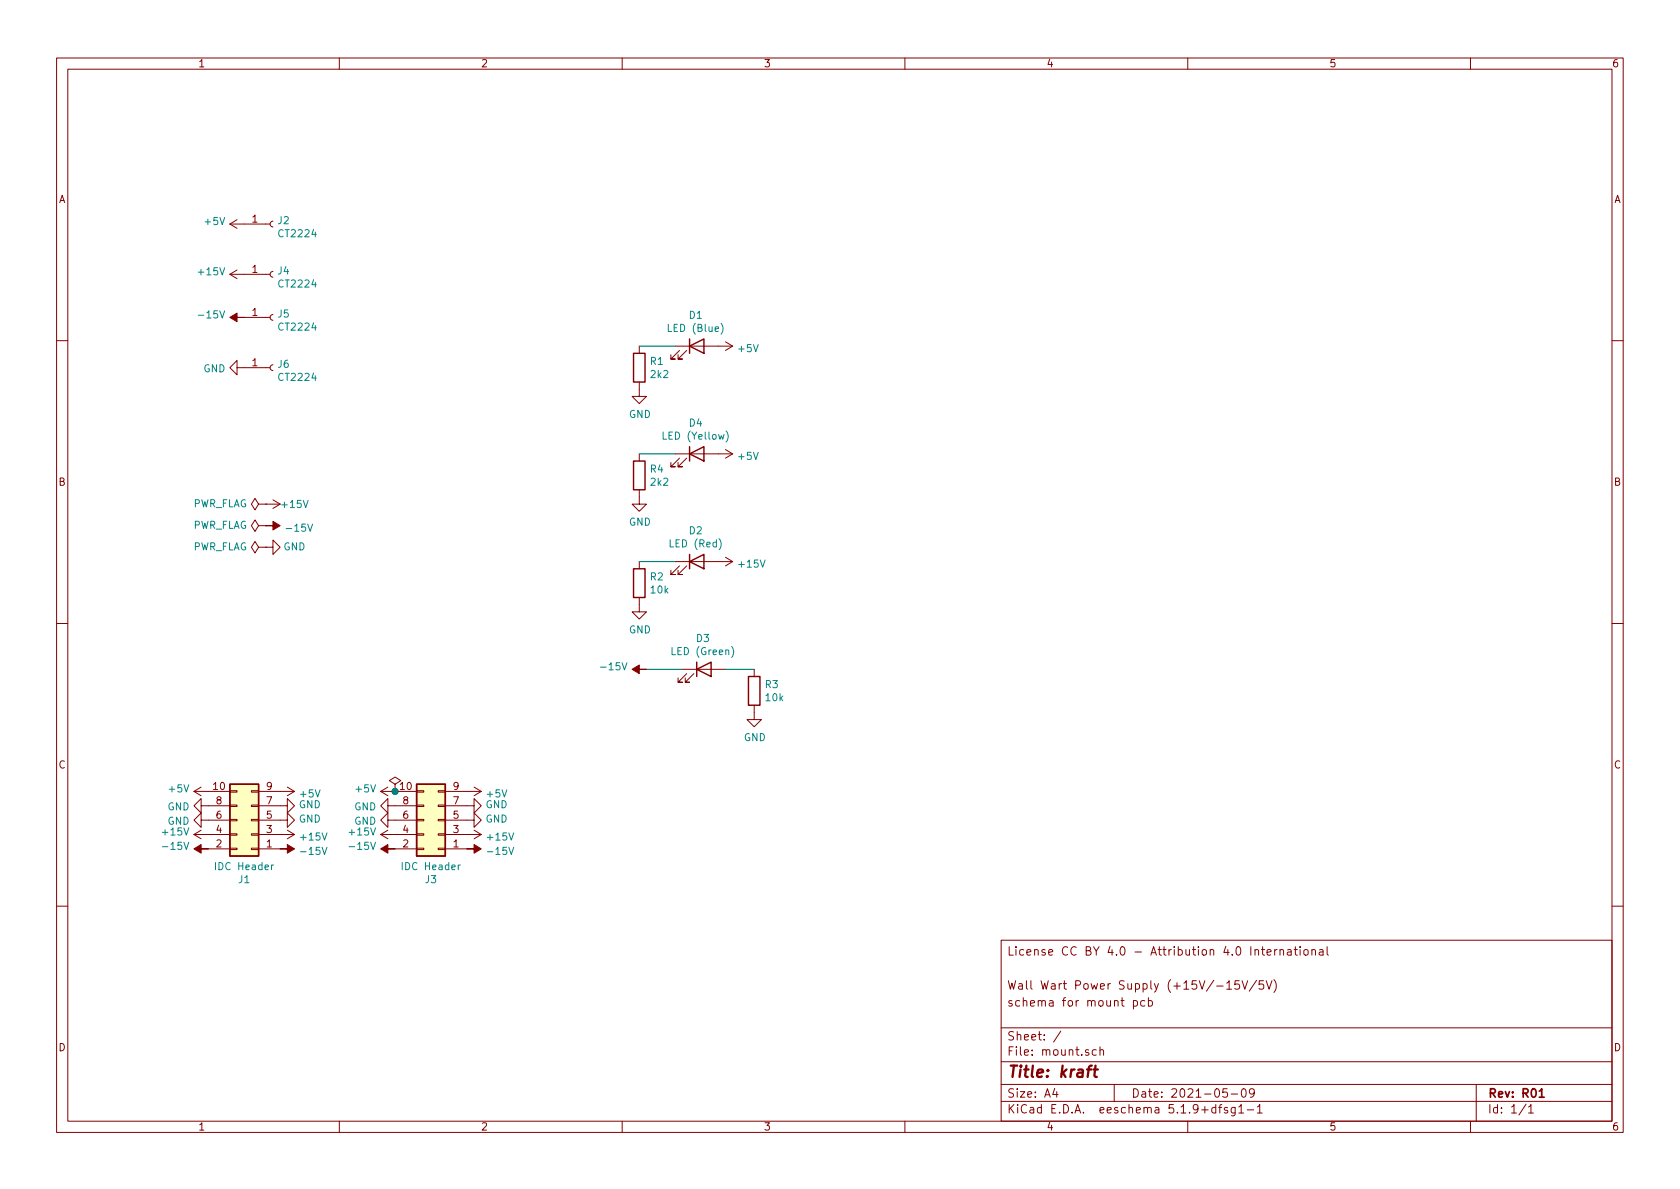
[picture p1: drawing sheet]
<svg xmlns="http://www.w3.org/2000/svg" width="297mm" height="210mm" viewBox="0 0 297 210" stroke-linecap="round" stroke-linejoin="round" font-family="sans-serif">
<g fill="none" stroke="#840000" stroke-width=".18">
<path d="M10 10.3h277v189.9h-277zM12 12.2h273v186.1h-273zM60 10.3v1.9M110 10.3v1.9M160 10.3v1.9M210 10.3v1.9M260 10.3v1.9M40.6 39.6h7.2M40.6 39.6l1.3 .8M41.9 38.9l-1.3 .7M48.3 39.1l-.3 .1-.2 .3 .1 .4 .4 .2M40.6 48.5l1.3 .8"/>
<path d="M40.6 48.5h7.2M41.9 47.7l-1.3 .8M43.2 56.1h4.6M48.3 48l-.3 .1-.2 .3 .1 .4 .4 .2M48.3 55.6l-.3 .1-.2 .4 .1 .3 .4 .2M10 60.2h2M41.9 65v-1.3l-1.3 1.3 1.3 1.3v-1.3h5.9M48.3 64.5l-.3 .1-.2 .3 .1 .4 .4 .2M113 67.6v2.5h1.3l-1.3 1.3-1.2-1.3h1.2M113 61.2v1.3M119.4 61.2h10.1M120.1 62l-1.5 1.5h.8h-.8v-.8"/>
<path d="M121.4 62l-1.5 1.5h.7h-.7v-.8M128.3 60.4l1.2 .8M128.3 79.5l1.2 .8M129.5 61.2l-1.2 .8M285 60.2h2M45.7 89.1l-.6-1-.7 1 .7 1.1 .6-1.1h1.3M45.7 93l-.6-1.1-.7 1.1 .7 1 .6-1h1.3M45.7 96.8l-.6-1-.7 1 .7 1 .6-1h1.3M47 96.8h1.3v-1.3l1.2 1.3-1.2 1.2v-1.2M47 89.1h.1M47 93h.1M47 96.8h.1"/>
<path d="M47 89.1h2.5M48.3 88.4l1.2 .7M49.5 89.1l-1.2 .8M113 86.6v2.5h1.3l-1.3 1.3-1.2-1.3h1.2M113 80.3v1.2M113 99.3v1.3M119.4 99.3h10.1M119.4 80.3h10.1M120.1 81l-1.5 1.5h.8h-.8v-.7M121.4 81l-1.5 1.5h.7h-.7v-.7M128.3 98.5l1.2 .8M129.5 99.3l-1.2 .8"/>
<path d="M129.5 80.3l-1.2 .7M10 110.3h2M113 105.7v2.5h1.3l-1.3 1.3-1.2-1.3h1.2M120.1 100.1l-1.5 1.5h.8h-.8v-.8M120.6 118.4h7.7M121.4 100.1l-1.5 1.5h.7h-.7v-.8M121.4 119.1l-1.5 1.5h.7h-.7v-.7M122.7 119.1l-1.5 1.5h.7h-.7v-.7M133.3 118.4v1.2M285 110.3h2M34.3 139.9h6.3M34.3 139.9l1.3 .8"/>
<path d="M35.6 139.2l-1.3 .7M40.6 139.8h1.3v.3h-1.3zM44.4 139.8h1.3v.3h-1.3zM45.7 139.9h6.4M50.8 139.2l1.3 .7M52.1 139.9l-1.3 .8M67.3 139.9h6.4M67.3 139.9l1.3 .8M68.6 139.2l-1.3 .7M69.8 138.7l1.1-.7-1.1-.6-1 .6 1 .7v1.2M69.8 139.9h.1M73.7 139.8h1.2v.3h-1.2z"/>
<path d="M77.5 139.8h1.2v.3h-1.2zM78.7 139.9h6.4M83.8 139.2l1.3 .7M85.1 139.9l-1.3 .8M133.3 124.7v2.5h1.3l-1.3 1.3-1.2-1.3h1.2M34.3 147.6h6.3M34.3 147.6l1.3 .7M35.6 145v-1.2l-1.3 1.2 1.3 1.3v-1.3h5M35.6 142.5v-1.3l-1.3 1.3 1.3 1.3v-1.3h5M35.6 146.8l-1.3 .8M36.8 150.1h3.8M40.6 142.4h1.3v.2h-1.3z"/>
<path d="M40.6 147.4h1.3v.3h-1.3zM40.6 150h1.3v.2h-1.3zM40.6 144.9h1.3v.3h-1.3zM44.4 142.4h1.3v.2h-1.3zM44.4 147.4h1.3v.3h-1.3zM44.4 150h1.3v.2h-1.3zM44.4 144.9h1.3v.3h-1.3zM45.7 142.5h5.1v-1.3l1.3 1.3-1.3 1.3v-1.3M45.7 145h5.1v-1.2l1.3 1.2-1.3 1.3v-1.3M45.7 147.6h6.4M45.7 150.1h3.8M50.8 146.8l1.3 .8"/>
<path d="M52.1 147.6l-1.3 .7M67.3 147.6l1.3 .7M67.3 147.6h6.4M68.6 145v-1.2l-1.3 1.2 1.3 1.3v-1.3h5.1M68.6 142.5v-1.3l-1.3 1.3 1.3 1.3v-1.3h5.1M68.6 146.8l-1.3 .8M69.8 150.1h3.9M73.7 142.4h1.2v.2h-1.2zM73.7 147.4h1.2v.3h-1.2zM73.7 150h1.2v.2h-1.2zM73.7 144.9h1.2v.3h-1.2zM77.5 142.4h1.2v.2h-1.2z"/>
<path d="M77.5 147.4h1.2v.3h-1.2zM77.5 150h1.2v.2h-1.2zM77.5 144.9h1.2v.3h-1.2zM78.7 142.5h5.1v-1.3l1.3 1.3-1.3 1.3v-1.3M78.7 145h5.1v-1.2l1.3 1.2-1.3 1.3v-1.3M78.7 147.6h6.4M78.7 150.1h3.8M83.8 146.8l1.3 .8M85.1 147.6l-1.3 .7M10 160.2h2M177 166.3h108v32h-108zM200.4 177l.4-.1 .3 .3-.1 .6-.2 .1-.4-.1"/>
<path d="M200.4 176.9v1.5M202.4 177l-.4-.1-.3 .3 .1 .6 .2 .1 .4-.1M203 177l.5-.1 .3 .3-.1 .6-.2 .1-.5-.1M203 176.4v1.5M215.1 174.4h1.2M216.9 173.9l.4-.5v1.5M216.9 174.9h.9M219.1 173.4h-.7l-.1 .7 .2-.1 .5 .1 .2 .2-.1 .5-.2 .1-.6-.1M219.6 173.4l.5 1.5 .5-1.5M222.2 173.3l-1.3 2M223 167.9h.6M223.2 167.4v1.3l.4 .2"/>
<path d="M223.4 173.4h-.7l-.1 .7 .2-.1 .5 .1 .1 .2v.5l-.2 .1-.6-.1M223.9 173.4l.5 1.5 .5-1.5M224 168.4l.7-.1v-.3l-.5-.1-.2 .2 .1 .7h.6M225.2 173.2a1.79 1.79 0 0 1 0 2.3M225.4 167.9v1M225.8 167.9l-.4 .3M226.3 168l.2-.1 .4 .1v.9M226.3 167.9v1M227.7 168h.5l.1 .9M228.3 168.3h-.5l-.2 .2 .2 .4 .5-.1M228.8 167.9h.6M229 167.4v1.3l.4 .2"/>
<path d="M229.9 167.4v.2M229.9 167.9v1M230.6 168l.2-.1 .4 .1v.8l-.2 .1-.4-.1zM232 168l.2-.1 .3 .1 .1 .9M232 167.9v1M233.3 168h.6v.9M233.9 168.3h-.4l-.3 .2 .3 .4 .4-.1M234.6 167.4v1.3l.3 .2M285 160.2h2M60 198.3v1.9M110 198.3v1.9M160 198.3v1.9"/>
<path d="M177 194.8h108M177 191.8h108M177 187.8h108M177 181.8h108M186.5 192.5l-.4 1h1M186.8 193v1M187.6 182.3l-1.3 2M193.8 185.7l-.4-.1-.3 .3 .1 .6 .2 .1 .4-.1M194.5 185.7l.2-.1 .3 .1 .1 .9M194.5 185.1v1.5M197 191.8v3M210 198.3v1.9"/>
<path d="M215 195.9l-.5-.1-.3 .3 .1 .6 .2 .1 .5-.1M215 195.3v1.5M215.5 195.8h.5M216 195.3l-.3 .2v1.3M217 192.5h-.7l-.1 .7 .2-.1 .5 .1 .1 .2v.5l-.2 .1-.6-.1M217 195.9l-.3-.1-.2 .2v.3l.5 .1v.3h-.5M217.7 193.5h1.1M218.4 195.8v1.2l-.3 .3h-.3M218.4 195.9l-.4-.1-.3 .3 .1 .6h.6M219 195.8l.5-.5v1.5M219 196.8h.9M219.6 192.7l.4-.2a.94 .94 0 0 1 0 1.5 .82 .82 0 0 1-.4-1.3z"/>
<path d="M220.5 196.3h1.2M221.8 193.2l-.3 .3h-.3l-.3-.3v-.4l.2-.2 .4-.1 .2 .2a1.13 1.13 0 0 1-.2 1.2l-.4 .1M222.3 195.8l.4-.5v1.5M222.3 196.8h.9M260 198.3v1.9M261 191.8v6.5M269.8 195.2l-1.2 2M270.3 195.8l.4-.5v1.5M270.3 196.8h.8"/>
</g>
<path d="M272.2 193l.4-.5v1.5M272.2 194h.8" fill="none" stroke="#840000" stroke-width=".3"/>
<path d="M192.2 189.1h.8M193 188.4l-.3 .1-.2 .2-.2 1.7M193.3 189.1h.8M193.7 188.4l-.2 1.8 .1 .1 .3 .1" fill="none" stroke="#840000" stroke-width=".41"/>
<g fill="none" stroke="#840000" stroke-width=".25">
<path d="M121.9 59.9v2.6M112 62.5h2v5.1h-2zM121.9 61.2l2.6-1.3v2.6zM121.9 79v2.5M112 81.5h2v5.1h-2zM121.9 99.3l2.6-1.3v2.6zM121.9 80.3l2.6-1.3v2.5zM121.9 98v2.6M112 100.6h2v5.1h-2zM123.2 118.4l2.5-1.3v2.5zM123.2 117.1v2.5M132.3 119.6h2.1v5.1h-2.1z"/>
<path d="M40.6 138.7h5.1v12.7h-5.1zM73.7 138.7h5v12.7h-5z"/>
</g>
<g fill="#840000" stroke="#840000" stroke-width=".18">
<path d="M111.8 118.4l1.2-.8v.8h1.3h-1.3v.7z"/>
<path d="M40.6 56.1l1.3-.7v.7h1.3h-1.3v.8z"/>
<path d="M47 93h1.3v-.8l1.2 .8-1.2 .7v-.7z"/>
<path d="M34.3 150.1l1.3-.8v.8h1.2h-1.2v.8z"/>
<path d="M49.5 150.1h1.3v-.8l1.3 .8-1.3 .8v-.8z"/>
<path d="M67.3 150.1l1.3-.8v.8h1.2h-1.2v.8z"/>
<path d="M82.5 150.1h1.3v-.8l1.3 .8-1.3 .8v-.8z"/>
</g>
<path d="M127.5 57.2a1.47 1.47 0 0 1 0 1.9M128.4 76.2a1.4 1.4 0 0 1 0 2M129.4 114.3a1.47 1.47 0 0 1 0 2M48.4 153l-.4 .2M81.4 153l-.4 .2" fill="none" stroke="#008484" stroke-width=".18"/>
<g fill="#ffffc2" stroke="#ffffc2" stroke-width=".18">
<path d="M40.6 138.7h5.1v12.7h-5.1z"/>
<path d="M73.7 138.7h5v12.7h-5z"/>
</g>
<path d="M113 61.2h6.4M113 99.3h6.4M113 80.3h6.4M114.3 118.4h6.3M128.3 118.4h5" fill="none" stroke="#008400" stroke-width=".18"/>
<circle cx="69.9" cy="139.9" r=".51" fill="#008400" stroke="#008400" stroke-width=".25"/>
<text font-size="2.8" fill="#840000" x="178" y="190.5">Title: kraft</text>
<g font-size="2.1" fill="#840000">
<text x="178" y="169">License CC BY 4.0 - Attribution 4.0 International</text>
<text x="178" y="178">schema for mount pcb</text>
<text x="178" y="175">Wall Wart Power Supply (+15V/-15V/5V)</text>
<text x="178" y="184">Sheet: /</text>
<text x="178" y="186.7">File: mount.sch</text>
<text x="178" y="196.9">KiCad E.D.A. eeschema 5.1.9+dfsg1-1</text>
<text x="178" y="194.1">Size: A4</text>
<text x="200" y="194.1">Date: 2021-05-09</text>
<text x="263" y="194.1">Rev: R01</text>
<text x="263" y="196.9">Id: 1/1</text>
</g>
<g font-size="1.8" fill="#840000">
<text x="35" y="11.9">1</text>
<text x="85" y="11.9">2</text>
<text x="135" y="11.9">3</text>
<text x="185" y="11.9">4</text>
<text x="235" y="11.9">5</text>
<text x="285" y="11.9">6</text>
<text x="10.4" y="35.9">A</text>
<text x="285.4" y="35.9">A</text>
<text x="44.6" y="39.4">1</text>
<text x="44.6" y="48.3">1</text>
<text x="44.6" y="55.9">1</text>
<text x="44.6" y="64.8">1</text>
<text x="10.4" y="85.9">B</text>
<text x="285.4" y="85.9">B</text>
<text x="10.4" y="135.9">C</text>
<text x="285.4" y="135.9">C</text>
<text x="37.8" y="139.7">10</text>
<text x="38.3" y="142.2">8</text>
<text x="47.1" y="142.2">7</text>
<text x="47.1" y="139.7">9</text>
<text x="70.8" y="139.7">10</text>
<text x="71.3" y="142.2">8</text>
<text x="80.2" y="142.2">7</text>
<text x="80.2" y="139.7">9</text>
<text x="38.3" y="149.9">2</text>
<text x="38.3" y="147.3">4</text>
<text x="38.3" y="144.8">6</text>
<text x="47.1" y="149.9">1</text>
<text x="47.1" y="147.3">3</text>
<text x="47.1" y="144.8">5</text>
<text x="71.3" y="149.9">2</text>
<text x="71.3" y="147.3">4</text>
<text x="71.3" y="144.8">6</text>
<text x="80.2" y="149.9">1</text>
<text x="80.2" y="147.3">3</text>
<text x="80.2" y="144.8">5</text>
<text x="10.4" y="185.9">D</text>
<text x="285.4" y="185.9">D</text>
<text x="35" y="199.9">1</text>
<text x="85" y="199.9">2</text>
<text x="135" y="199.9">3</text>
<text x="185" y="199.9">4</text>
<text x="235" y="199.9">5</text>
<text x="285" y="199.9">6</text>
</g>
<g font-size="1.8" fill="#008484">
<text x="36.3" y="39.8">+5V</text>
<text x="49.2" y="39.6">J2</text>
<text x="49.4" y="42">CT2224</text>
<text x="35.2" y="48.7">+15V</text>
<text x="49.2" y="48.5">J4</text>
<text x="49.4" y="50.8">CT2224</text>
<text x="35.5" y="56.3">-15V</text>
<text x="49.2" y="56.2">J5</text>
<text x="49.4" y="58.5">CT2224</text>
<text x="118.5" y="58.7">LED (Blue)</text>
<text x="121.9" y="56.4">D1</text>
<text x="36" y="65.8">GND</text>
<text x="49.2" y="65">J6</text>
<text x="115" y="64.5">R1</text>
<text x="130.7" y="62.3">+5V</text>
<text x="49.4" y="67.4">CT2224</text>
<text x="115.1" y="66.8">2k2</text>
<text x="111.2" y="73.9">GND</text>
<text x="117.6" y="77.7">LED (Yellow)</text>
<text x="121.9" y="75.4">D4</text>
<text x="115" y="83.6">R4</text>
<text x="130.7" y="81.3">+5V</text>
<text x="34" y="89.7">PWR_FLAG</text>
<text x="50" y="89.8">+15V</text>
<text x="115.1" y="85.9">2k2</text>
<text x="34" y="93.5">PWR_FLAG</text>
<text x="51" y="94">-15V</text>
<text x="111.2" y="93">GND</text>
<text x="121.9" y="94.5">D2</text>
<text x="34" y="97.3">PWR_FLAG</text>
<text x="50.1" y="97.3">GND</text>
<text x="118.7" y="96.8">LED (Red)</text>
<text x="130.8" y="100.4">+15V</text>
<text x="115" y="102.6">R2</text>
<text x="115.1" y="104.9">10k</text>
<text x="111.2" y="112">GND</text>
<text x="123.2" y="113.5">D3</text>
<text x="106.6" y="118.5">-15V</text>
<text x="119.1" y="115.8">LED (Green)</text>
<text x="135.3" y="121.7">R3</text>
<text x="135.5" y="124">10k</text>
<text x="131.5" y="131.1">GND</text>
<text x="29.6" y="143.3">GND</text>
<text x="30" y="140.1">+5V</text>
<text x="52.8" y="142.9">GND</text>
<text x="53.2" y="141">+5V</text>
<text x="62.6" y="143.3">GND</text>
<text x="63" y="140.1">+5V</text>
<text x="85.9" y="142.9">GND</text>
<text x="86.2" y="141">+5V</text>
<text x="28.9" y="147.7">+15V</text>
<text x="29.6" y="145.8">GND</text>
<text x="52.8" y="145.5">GND</text>
<text x="53.3" y="148.6">+15V</text>
<text x="61.9" y="147.7">+15V</text>
<text x="62.6" y="145.8">GND</text>
<text x="85.9" y="145.5">GND</text>
<text x="86.3" y="148.6">+15V</text>
<text x="29.1" y="150.3">-15V</text>
<text x="38.4" y="153.9">IDC Header</text>
<text x="53.5" y="151.2">-15V</text>
<text x="62.1" y="150.3">-15V</text>
<text x="71.4" y="153.9">IDC Header</text>
<text x="86.6" y="151.2">-15V</text>
<text x="42.2" y="156.2">J1</text>
<text x="75.2" y="156.2">J3</text>
</g>
</svg>
